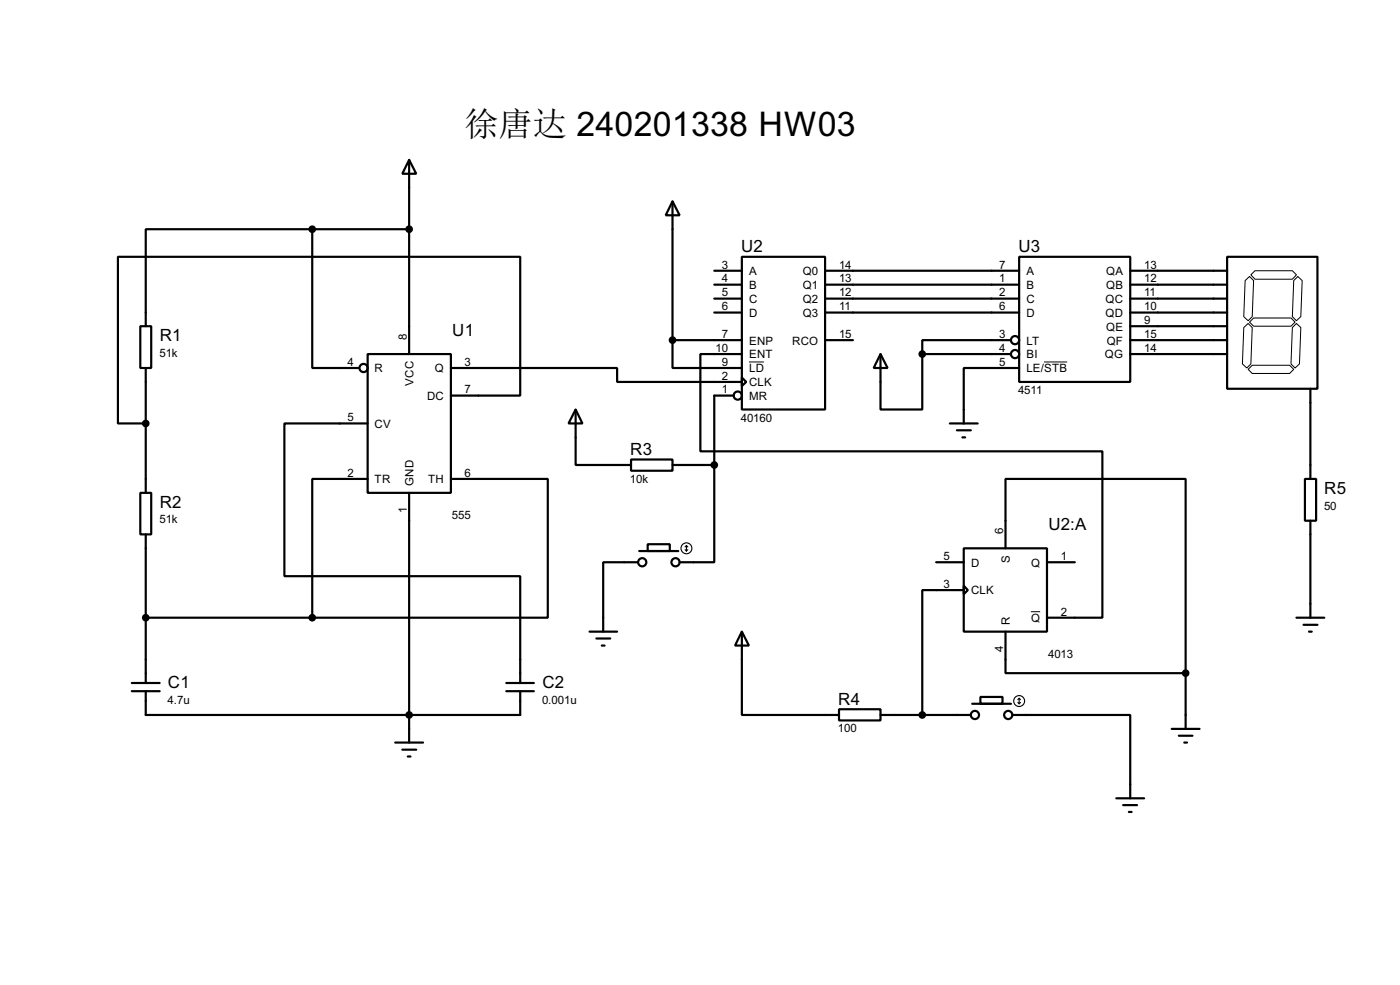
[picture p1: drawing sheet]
<svg xmlns="http://www.w3.org/2000/svg" width="256mm" height="180mm" viewBox="0 0 256 180" stroke-linecap="round" stroke-linejoin="round" font-family="sans-serif">
<g fill="none" stroke="#000" stroke-width=".4">
<path d="M75 29.3l1.3 2.5h-2.6zM75 29.3v35.5M123.2 36.9l1.3 2.5h-2.5zM123.2 36.9v25.4M25.7 59.7h2v7.7h-2zM57.2 42h-30.5v17.7M57.2 42v25.4h8.6M57.2 42h17.8M130.9 57.2h5M130.9 54.7h5M130.9 52.1h5M130.9 49.6h5"/>
<path d="M135.9 47h15.3v28h-15.3zM151.2 57.2h35.5M151.2 54.7h35.5M151.2 52.1h35.5M151.2 49.6h35.5M186.7 47h20.4v22.9h-20.4zM207.1 57.2h17.7M207.1 54.7h17.7M207.1 52.1h17.7M207.1 49.6h17.7M207.1 59.7h17.7M224.8 47h16.6v24.2h-16.6z"/>
<path d="M26.7 67.4v22.8M67.4 64.8h15.2v25.4h-15.2zM67.4 77.5h-15.3v28h43.2v19.5M82.6 72.4h12.7v-25.4h-73.7v30.5h5.1M82.6 67.4h30.5v2.5h22.8M105.5 75l1.2 2.5h-2.5zM105.5 75v10.1h10.1M123.2 62.3v5.1h12.7M123.2 62.3h12.7M134.4 72.4h-3.5v12.7M135.9 69.1l.8 .8-.8 .8zM135.9 64.8h-7.6v17.8h73.7v30.5h-10.2"/>
<path d="M151.2 62.3h5.1M161.3 64.8l1.3 2.6h-2.5zM161.3 64.8v10.2h7.7v-10.2M169 64.8h16.2M174 77.5h5.1M175.3 78.8h2.6M185.2 62.3h-16.2v2.5M186.7 67.4h-10.1v10.1M207.1 62.3h17.7M207.1 64.8h17.7M240.1 71.2v16.5M25.7 90.2h2v7.6h-2z"/>
<path d="M26.7 97.8v27.2M67.4 87.7h-10.2v25.4M75 90.2v45.7M82.6 87.7h17.8v25.4h-43.2M115.6 84.1h7.6v2.1h-7.6zM118.7 99.6h4v1.3h-4zM123.2 85.1h7.7M130.9 85.1v17.8h-6.4M176.3 80.1h.5M239.1 87.7h2v7.6h-2zM240.1 95.3v17.8M26.7 113.1h30.5"/>
<path d="M108 115.6h5.1M109.3 116.9h2.5M110.3 118.2h.5M116.9 102.9h-6.4v12.7M117.1 100.9h7.2M135.9 115.6l1.3 2.6h-2.5zM135.9 115.6v15.3h17.8M171.5 102.9h5.1M176.6 100.4h15.2v15.2h-15.2zM176.6 107.2l.7 .8-.7 .8zM176.6 108h-7.6v22.9M184.2 100.4v-12.7h33v35.5"/>
<path d="M184.2 115.6v7.6h33M191.8 102.9h5.1M237.5 113.1h5.1M238.8 114.4h2.6M239.8 115.6h.5M24.2 126.5h5.1M24.2 125h5.1M26.7 126.5v4.4h68.6v-4.4M72.4 135.9h5.1M73.7 137.2h2.6M74.7 138.5h.5M92.8 126.5h5"/>
<path d="M92.8 125h5M153.7 129.8h7.6v2.1h-7.6zM161.3 130.9h16.6M178.1 128.8h7.1M179.6 127.6h4.1v1.2h-4.1zM185.5 130.9h21.6v15.2M214.7 133.4h5.1M216 134.7h2.5M217 135.9h.5M217.2 123.2v10.2M204.5 146.1h5.1M205.8 147.4h2.5"/>
<path d="M206.8 148.6h.5"/>
<circle cx="66.6" cy="67.4" r=".75"/>
<circle cx="135.1" cy="72.4" r=".75"/>
<circle cx="185.9" cy="62.3" r=".75"/>
<circle cx="185.9" cy="64.8" r=".75"/>
<circle cx="117.6" cy="102.9" r=".75"/>
<circle cx="123.7" cy="102.9" r=".75"/>
<circle cx="178.6" cy="130.9" r=".75"/>
<circle cx="184.7" cy="130.9" r=".75"/>
</g>
<g fill="#000" stroke="#000" stroke-width=".4">
<circle cx="57.2" cy="42" r=".5"/>
<circle cx="74.9" cy="42" r=".5"/>
<circle cx="26.7" cy="77.5" r=".5"/>
<circle cx="123.2" cy="62.3" r=".5"/>
<circle cx="168.9" cy="64.8" r=".5"/>
<circle cx="130.8" cy="85.1" r=".5"/>
<circle cx="26.7" cy="113.1" r=".5"/>
<circle cx="57.2" cy="113.1" r=".5"/>
<circle cx="74.9" cy="130.9" r=".5"/>
<circle cx="168.9" cy="130.9" r=".5"/>
<circle cx="217.2" cy="123.2" r=".5"/>
</g>
<path d="M227.9 60l.8-.8 .7 .8-.2 6.6-.8 .8-.8-.8zM228.1 51.4l.8-.8 .8 .8-.3 6.6-.7 .7-.8-.7zM228.9 59l.8-.8h6.8l.8 .8-.8 .7h-6.8zM229.2 50.3l.7-.7h6.9l.7 .7-.7 .8h-6.9zM236.8 60l.7-.8 .8 .8-.2 6.6-.8 .8-.8-.8zM237 51.4l.8-.8 .8 .8-.3 6.6-.8 .7-.7-.7zM137.2 66.3h2.8M191.3 66.3h4.2M228.7 67.6l.7-.7h6.9l.7 .7-.7 .8h-6.9zM188.9 112h1.7" fill="none" stroke="#000" stroke-width=".18"/>
<g fill="none" stroke="#000" stroke-width=".2">
<path d="M125.8 99.9v1M125.8 99.9l-.3 .2M125.8 99.9l.2 .2M125.5 100.6l.3 .3M126 100.6l-.2 .3M186.5 128.6l.2 .2M186.7 127.8v1M186.7 127.8l-.2 .3M186.7 127.8l.3 .3M187 128.6l-.3 .2"/>
<circle cx="125.7" cy="100.4" r="1"/>
<circle cx="186.7" cy="128.3" r="1"/>
</g>
<text font-size="6.3" x="85.1" y="24.8">徐唐达 240201338 HW03</text>
<g font-size="3.5">
<text x="135.8" y="46.2">U2</text>
<text x="186.6" y="46.2">U3</text>
<text x="29.3" y="62.4">R1</text>
<text x="82.9" y="61.4">U1</text>
<text x="115.5" y="83.3">R3</text>
<text x="29.3" y="92.9">R2</text>
<text x="242.6" y="90.4">R5</text>
<text x="192.1" y="97">U2:A</text>
<text x="30.8" y="125.9">C1</text>
<text x="99.4" y="125.9">C2</text>
<text x="153.6" y="129">R4</text>
</g>
<g font-size="2.4">
<text x="132.3" y="49.2">3</text>
<text x="132.3" y="51.7">4</text>
<text x="137.2" y="50.4">A</text>
<text x="137.2" y="52.9">B</text>
<text x="147.1" y="50.4">Q0</text>
<text x="147.1" y="52.9">Q1</text>
<text x="153.7" y="49.2">14</text>
<text x="153.7" y="51.7">13</text>
<text x="183.1" y="49.2">7</text>
<text x="183.1" y="51.7">1</text>
<text x="188" y="50.4">A</text>
<text x="188" y="52.9">B</text>
<text x="202.6" y="50.4">QA</text>
<text x="202.6" y="52.9">QB</text>
<text x="209.6" y="49.2">13</text>
<text x="209.6" y="51.7">12</text>
<text x="132.3" y="54.3">5</text>
<text x="132.3" y="56.8">6</text>
<text x="137.2" y="55.4">C</text>
<text x="137.2" y="58">D</text>
<text x="147.1" y="55.4">Q2</text>
<text x="147.1" y="58">Q3</text>
<text x="153.7" y="54.3">12</text>
<text x="153.7" y="56.8">11</text>
<text x="183.1" y="54.3">2</text>
<text x="183.1" y="56.8">6</text>
<text x="188" y="55.4">C</text>
<text x="188" y="58">D</text>
<text x="202.5" y="55.4">QC</text>
<text x="202.5" y="58">QD</text>
<text x="209.6" y="54.3">11</text>
<text x="209.6" y="56.8">10</text>
<text x="209.6" y="59.3">9</text>
<text x="29.2" y="65.4">51k</text>
<text x="74.6" y="62.3" transform="rotate(-90 74.6 62.3)">8</text>
<text x="131.1" y="64.4">10</text>
<text x="132.3" y="61.9">7</text>
<text x="137.2" y="63.1">ENP</text>
<text x="137.2" y="65.6">ENT</text>
<text x="145.1" y="63.1">RCO</text>
<text x="153.7" y="61.9">15</text>
<text x="183.1" y="61.9">3</text>
<text x="183.1" y="64.4">4</text>
<text x="188" y="63.1">LT</text>
<text x="188" y="65.6">BI</text>
<text x="202.4" y="65.6">QG</text>
<text x="202.6" y="60.5">QE</text>
<text x="202.7" y="63.1">QF</text>
<text x="209.6" y="61.9">15</text>
<text x="209.6" y="64.4">14</text>
<text x="63.7" y="67">4</text>
<text x="68.6" y="68.1">R</text>
<text x="75.8" y="70.6" transform="rotate(-90 75.8 70.6)">VCC</text>
<text x="79.6" y="68.1">Q</text>
<text x="85.1" y="72">7</text>
<text x="85.1" y="67">3</text>
<text x="132.3" y="67">9</text>
<text x="132.3" y="69.5">2</text>
<text x="132.3" y="72">1</text>
<text x="137.2" y="68.1">LD</text>
<text x="137.2" y="70.7">CLK</text>
<text x="183.1" y="67">5</text>
<text x="188" y="68.1">LE/STB</text>
<text x="63.7" y="77.1">5</text>
<text x="78.2" y="73.2">DC</text>
<text x="135.7" y="77.2">40160</text>
<text x="137.2" y="73.2">MR</text>
<text x="186.5" y="72.1">4511</text>
<text x="68.6" y="78.3">CV</text>
<text x="63.7" y="87.3">2</text>
<text x="68.6" y="88.5">TR</text>
<text x="75.8" y="88.9" transform="rotate(-90 75.8 88.9)">GND</text>
<text x="78.4" y="88.5">TH</text>
<text x="85.1" y="87.3">6</text>
<text x="115.4" y="88.4">10k</text>
<text x="29.2" y="95.8">51k</text>
<text x="74.6" y="93.9" transform="rotate(-90 74.6 93.9)">1</text>
<text x="82.8" y="95">555</text>
<text x="242.6" y="93.3">50</text>
<text x="183.8" y="97.8" transform="rotate(-90 183.8 97.8)">6</text>
<text x="172.9" y="102.5">5</text>
<text x="172.9" y="107.6">3</text>
<text x="177.9" y="103.7">D</text>
<text x="185" y="103.1" transform="rotate(-90 185 103.1)">S</text>
<text x="188.9" y="103.7">Q</text>
<text x="194.4" y="102.5">1</text>
<text x="177.9" y="108.8">CLK</text>
<text x="188.9" y="113.9">Q</text>
<text x="194.4" y="112.7">2</text>
<text x="183.8" y="119.3" transform="rotate(-90 183.8 119.3)">4</text>
<text x="185" y="114.3" transform="rotate(-90 185 114.3)">R</text>
<text x="192" y="120.4">4013</text>
<text x="30.7" y="128.9">4.7u</text>
<text x="99.3" y="128.9">0.001u</text>
<text x="153.5" y="134.1">100</text>
</g>
</svg>
